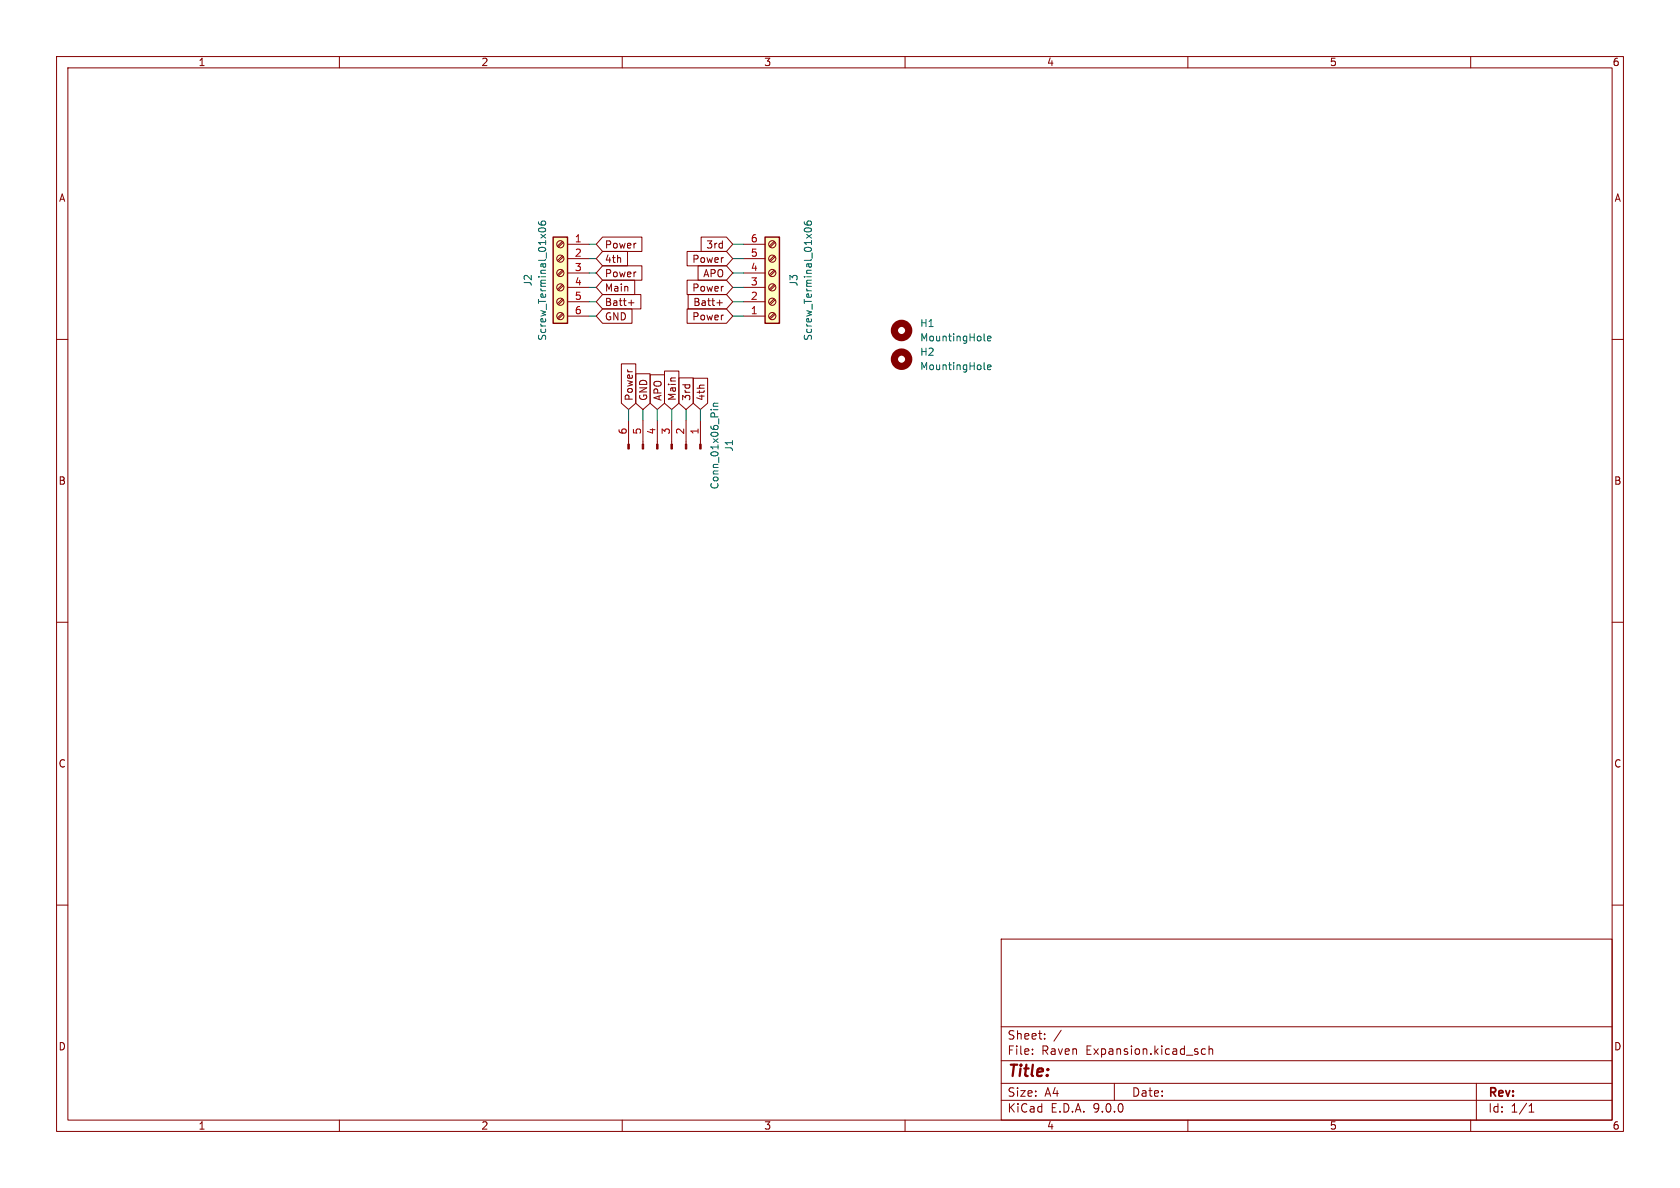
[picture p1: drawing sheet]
<svg xmlns="http://www.w3.org/2000/svg" width="297mm" height="210mm" viewBox="0 0 297 210" stroke-linecap="round" stroke-linejoin="round" font-family="sans-serif">
<g fill="none" stroke="#840000" stroke-width=".18">
<path d="M10 10h277v190h-277zM12 12h273v186h-273zM60 10v2M110 10v2M160 10v2M210 10v2M260 10v2M10 60h2M285 60h2M10 110h2M285 110h2M10 160h2"/>
<path d="M177 166h108v32h-108zM285 160h2M60 198v2M110 198v2M160 198v2M177 194.5h108M177 191.5h108M177 187.5h108M177 181.5h108M182.5 186.3v.1M182.5 185.5v.1M184.7 183.6v.1"/>
<path d="M184.7 182.8v.1M187.6 182.1l-1.3 2M197 191.5v3M210 198v2M213.1 185.5l-.4-.1-.3 .3v.4l.1 .2h.6M213.7 185.5l.3-.1 .3 .1 .1 .9M213.7 184.9v1.5M260 198v2M261 191.5v6.5M270.3 196.6h.9M270.3 195.5l.4-.4v1.5"/>
</g>
<path d="M97.8 41.9h2.5v15.3h-2.5z" fill="#ffffc2"/>
<path d="M97.8 41.9h2.5v15.3h-2.5z" fill="none" stroke="#840000" stroke-width=".25"/>
<g fill="none" stroke="#840000" stroke-width=".18">
<path d="M99.4 42.7l-.8 .8M99.4 45.2l-.8 .9M99.4 47.8l-.8 .8M99.4 50.3l-.8 .8M99.4 52.8l-.8 .9M99.4 55.4l-.8 .8M99.6 42.8l-.9 .9M99.6 45.4l-.9 .8M99.6 47.9l-.9 .9M99.6 50.5l-.9 .8M99.6 53l-.9 .8M99.6 55.5l-.9 .9"/>
<path d="M100.3 43.2h3.8M100.3 45.7h3.8M100.3 48.3h3.8M100.3 50.8h3.8M100.3 53.3h3.8M100.3 55.9h3.8"/>
<circle cx="99.1" cy="45.7" r=".63"/>
<circle cx="99.1" cy="43.2" r=".63"/>
<circle cx="99.1" cy="48.3" r=".63"/>
<circle cx="99.1" cy="53.3" r=".63"/>
<circle cx="99.1" cy="50.8" r=".63"/>
<circle cx="99.1" cy="55.9" r=".63"/>
</g>
<path d="M95.2 39.2l.1 .4a.86 .86 0 0 0 1.2 0l-.2-.5h-.4l-.2 .2v.3l.2 .2M95.3 40.4a.69 .69 0 0 1 1.2 .3 .72 .72 0 0 1-1.3-.1z" fill="none" stroke="#006464" stroke-width=".18"/>
<path d="M135.3 41.9h2.5v15.3h-2.5z" fill="#ffffc2"/>
<path d="M135.3 41.9h2.5v15.3h-2.5z" fill="none" stroke="#840000" stroke-width=".25"/>
<g fill="none" stroke="#840000" stroke-width=".18">
<path d="M106.5 49.5h5.7v2.6h-5.7l-1.1-1.3zM106.5 52.1h6.8v2.5h-6.8l-1.1-1.3zM106.5 54.6h5.2v2.6h-5.2l-1.1-1.3zM106.5 47h7v2.5h-7l-1.1-1.2zM106.5 44.4h4.4v2.6h-4.4l-1.1-1.3zM106.5 41.9h7v2.6h-7l-1.1-1.3zM111.1 53.5h1M111.6 53v1M121.5 54.6h6.9l1.1 1.3-1.1 1.3h-6.9zM121.5 49.5h6.9l1.1 1.3-1.1 1.3h-6.9zM121.5 44.4h6.9l1.1 1.3-1.1 1.3h-6.9zM121.7 52.1h6.7l1.1 1.2-1.1 1.3h-6.7z"/>
<path d="M123.4 47h5l1.1 1.3-1.1 1.2h-5zM123.9 41.9h4.5l1.1 1.3-1.1 1.3h-4.5zM126.7 53.5h1M127.2 53v1M131.4 55.9h3.9M131.4 53.3h3.9M131.4 50.8h3.9M131.4 48.3h3.9M131.4 45.7h3.9M131.4 43.2h3.9M136.9 55.4l-.9 .8M136.9 52.8l-.9 .9"/>
<path d="M136.9 50.3l-.9 .8M136.9 47.8l-.9 .8M136.9 45.2l-.9 .9M136.9 42.7l-.9 .8M137 55.5l-.8 .9M137 53l-.8 .8M137 50.5l-.8 .8M137 47.9l-.8 .9M137 45.4l-.8 .8M137 42.8l-.8 .9M109.9 64.3h2.5v7l-1.3 1.1-1.2-1.1zM111.1 74.3v4.2"/>
<path d="M112.4 66.1h2.5v5.2l-1.2 1.1-1.3-1.1zM113.7 74.3v4.2M114.9 66.3h2.6v5l-1.3 1.1-1.3-1.1zM116.2 74.3v4.2M117.5 65.6h2.5v5.7l-1.3 1.1-1.2-1.1zM118.7 74.3v4.2M120 66.8h2.6v4.5l-1.3 1.1-1.3-1.1zM121.3 74.3v4.2M122.6 66.9h2.5v4.4l-1.3 1.1-1.2-1.1zM123.8 74.3v4.2"/>
<circle cx="136.5" cy="45.7" r=".63"/>
<circle cx="136.5" cy="53.3" r=".63"/>
<circle cx="136.5" cy="48.3" r=".63"/>
<circle cx="136.5" cy="43.2" r=".63"/>
<circle cx="136.5" cy="55.9" r=".63"/>
<circle cx="136.5" cy="50.8" r=".63"/>
</g>
<path d="M142.2 39.2v.4a.86 .86 0 0 0 1.3 0l-.2-.5h-.4l-.2 .2v.3l.2 .2M142.2 40.5a.75 .75 0 0 1 1.3 .2 .72 .72 0 0 1-1.3-.1zM174.6 59.8l.6-.1-.1-.2-.3-.1-.2 .2v.6h.5M125.7 72.4h.1M126.1 72.4h.8M126.1 71.8h.8M126.9 71.3h-.7l-.1 .3 .1 .2M174 65.2l.2 .1M174 60.1l.2 .2M174.6 64.9l.6-.1-.1-.2-.3-.1-.2 .2v.6h.5" fill="none" stroke="#006464" stroke-width=".18"/>
<g fill="none" stroke="#840000" stroke-width="1.3">
<circle cx="159.4" cy="58.4" r="1.27"/>
<circle cx="159.4" cy="63.5" r="1.27"/>
</g>
<g fill="#840000" stroke="#840000" stroke-width=".18">
<path d="M123.7 78.5h.3v.9h-.3z"/>
<path d="M121.2 78.5h.2v.9h-.2z"/>
<path d="M118.6 78.5h.3v.9h-.3z"/>
<path d="M116.1 78.5h.2v.9h-.2z"/>
<path d="M113.5 78.5h.3v.9h-.3z"/>
<path d="M111 78.5h.3v.9h-.3z"/>
</g>
<g fill="none" stroke="#009600" stroke-width=".18">
<path d="M104.1 50.8h1.3M104.1 55.9h1.3M104.1 53.3h1.3M104.1 48.3h1.3M104.1 45.7h1.3M104.1 43.2h1.3M129.5 50.8h1.9M129.5 55.9h1.9M129.5 53.3h1.9M129.5 48.3h1.9M129.5 45.7h1.9M129.5 43.2h1.9"/>
<path d="M111.1 72.4v1.9M113.7 72.4v1.9M116.2 72.4v1.9M118.7 72.4v1.9M121.3 72.4v1.9M123.8 72.4v1.9"/>
</g>
<text font-size="2.8" fill="#840000" x="178" y="190.9">Title:</text>
<g font-size="2.1" fill="#840000">
<text x="178" y="184">Sheet:</text>
<text x="178" y="186.7">File:</text>
<text x="184.1" y="186.7">Raven</text>
<text x="192" y="186.7">Expansion.kicad_sch</text>
<text x="178" y="196.9">KiCad</text>
<text x="178" y="194.1">Size:</text>
<text x="184.7" y="194.1">A4</text>
<text x="185.7" y="196.9">E.D.A.</text>
<text x="193.3" y="196.9">9.0.0</text>
<text x="200" y="194.1">Date:</text>
<text x="263" y="194.3">Rev:</text>
<text x="263" y="196.9">Id:</text>
<text x="267.1" y="196.9">1/1</text>
</g>
<g font-size="1.8" fill="#840000">
<text x="35" y="11.9">1</text>
<text x="85" y="11.9">2</text>
<text x="135" y="11.9">3</text>
<text x="185" y="11.9">4</text>
<text x="235" y="11.9">5</text>
<text x="285" y="11.9">6</text>
<text x="10.3" y="35.9">A</text>
<text x="285.3" y="35.9">A</text>
<text x="106.8" y="46.7">4th</text>
<text x="106.8" y="44.1">Power</text>
<text x="122.3" y="46.7">Power</text>
<text x="124.8" y="44.1">3rd</text>
<text x="106.8" y="51.8">Main</text>
<text x="106.8" y="49.2">Power</text>
<text x="122.3" y="51.8">Power</text>
<text x="124.2" y="49.2">APO</text>
<text x="106.8" y="54.3">Batt+</text>
<text x="106.8" y="56.8">GND</text>
<text x="122.3" y="56.8">Power</text>
<text x="122.5" y="54.3">Batt+</text>
<text x="112.1" y="71" transform="rotate(-90 112.1 71)">Power</text>
<text x="114.6" y="71" transform="rotate(-90 114.6 71)">GND</text>
<text x="117.2" y="71" transform="rotate(-90 117.2 71)">APO</text>
<text x="119.7" y="71" transform="rotate(-90 119.7 71)">Main</text>
<text x="122.2" y="71" transform="rotate(-90 122.2 71)">3rd</text>
<text x="124.8" y="71" transform="rotate(-90 124.8 71)">4th</text>
<text x="10.3" y="85.9">B</text>
<text x="285.3" y="85.9">B</text>
<text x="10.3" y="135.9">C</text>
<text x="285.3" y="135.9">C</text>
<text x="10.3" y="185.9">D</text>
<text x="285.3" y="185.9">D</text>
<text x="35" y="199.9">1</text>
<text x="85" y="199.9">2</text>
<text x="135" y="199.9">3</text>
<text x="185" y="199.9">4</text>
<text x="235" y="199.9">5</text>
<text x="285" y="199.9">6</text>
</g>
<g font-size="1.8" fill="#a90000">
<text x="101.5" y="42.9">1</text>
<text x="101.5" y="45.5">2</text>
<text x="132.6" y="45.5">5</text>
<text x="132.6" y="42.9">6</text>
<text x="101.5" y="48">3</text>
<text x="101.5" y="50.5">4</text>
<text x="101.5" y="53.1">5</text>
<text x="132.6" y="53.1">2</text>
<text x="132.6" y="50.5">3</text>
<text x="132.6" y="48">4</text>
<text x="101.5" y="55.6">6</text>
<text x="132.6" y="55.6">1</text>
<text x="110.9" y="76.9" transform="rotate(-90 110.9 76.9)">6</text>
<text x="113.4" y="76.9" transform="rotate(-90 113.4 76.9)">5</text>
<text x="116" y="76.9" transform="rotate(-90 116 76.9)">4</text>
<text x="118.5" y="76.9" transform="rotate(-90 118.5 76.9)">3</text>
<text x="121" y="76.9" transform="rotate(-90 121 76.9)">2</text>
<text x="123.6" y="76.9" transform="rotate(-90 123.6 76.9)">1</text>
</g>
<g font-size="1.8" fill="#006464">
<text x="94.2" y="50.7" transform="rotate(-90 94.2 50.7)">J2</text>
<text x="141.2" y="50.7" transform="rotate(-90 141.2 50.7)">J3</text>
<text x="162.6" y="58">H1</text>
<text x="96.7" y="60.3" transform="rotate(-90 96.7 60.3)">Screw_Terminal_01x06</text>
<text x="143.7" y="60.3" transform="rotate(-90 143.7 60.3)">Screw_Terminal_01x06</text>
<text x="162.6" y="63.1">H2</text>
<text x="162.6" y="65.6">MountingHole</text>
<text x="162.6" y="60.6">MountingHole</text>
<text x="129.8" y="79.9" transform="rotate(-90 129.8 79.9)">J1</text>
<text x="127.2" y="86.6" transform="rotate(-90 127.2 86.6)">Conn_01x06_Pin</text>
</g>
</svg>
